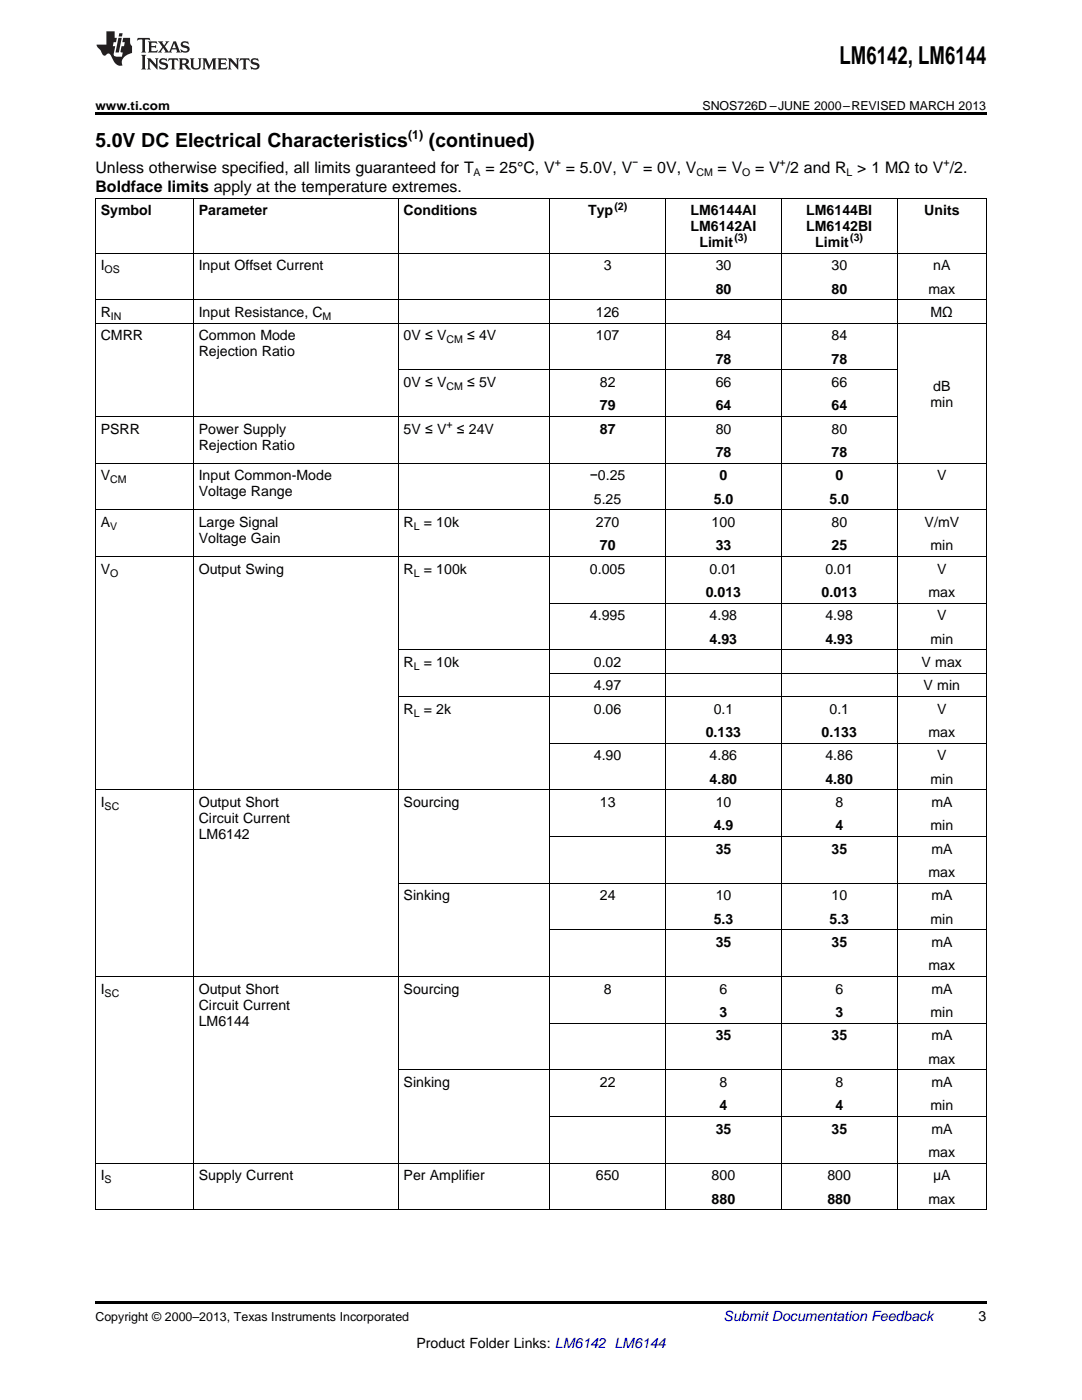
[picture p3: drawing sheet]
<svg xmlns="http://www.w3.org/2000/svg" width="216mm" height="279mm" viewBox="0 0 216 279" stroke-linecap="round" stroke-linejoin="round" font-family="sans-serif">
<path d="M19 22.5h177.8v.5h-177.8zM19 259.7h177.8v.5h-177.8z" fill="#000"/>
<g fill="none" stroke="#000" stroke-width=".2">
<path d="M19 39.5h177.8M19.1 39.6v201.9M38.5 39.6v201.9M79.4 39.6v201.9M109.7 39.6v201.9M132.8 39.6v201.9M155.9 39.6v201.9M179 39.6v201.9M196.8 39.6v201.9M19 59.8h177.8M19 50.5h177.8M19 64.5h177.8"/>
<path d="M79.5 73.8h99.5M19 92.4h177.8M19 83.1h160M19 111.1h177.8M19 101.8h177.8M79.5 139h117.3M79.5 129.7h117.3M109.7 134.4h87.1M109.7 120.4h87.1M19 157.6h177.8M109.7 148.3h87.1M79.5 176.3h117.3"/>
<path d="M109.7 167h87.1M19 194.9h177.8M109.7 185.6h87.1M79.5 213.5h117.3M109.7 204.2h87.1M19 232.1h177.8M109.7 222.8h87.1M19 241.5h177.8"/>
</g>
<g fill="#231f20">
<path d="M27.5 7.6l-.1 .5 .4-.2h.6v.1v2.1l-.2 .4h1l-.3-.4v-2.1l.1-.1h.5l.5 .2-.2-.5zM29.5 8.3l.2 .3v1.5l-.2 .4h1.8l.2-.6a1.04 1.04 0 0 1-1.3 .2v-.7h.6l.3 .2v-.6l-.3 .2h-.6v-.6l.8-.1 .4 .3-.2-.5zM31.5 8.3l.9 1.1-.9 1.1h.8l-.2-.2 .5-.7 .4 .7-.2 .2h1.5l-.1-.2 .1-.4h.9l.1 .4-.2 .2h1l-.3-.3-.7-1.9h-.5l-.9 2-.8-1 .9-1h-.8l.1 .3-.3 .5-.4-.6 .2-.2zM34.7 8.6l.4 1h-.7zM36.3 8.4a.63 .63 0 0 0-.2 .7 .63 .63 0 0 0 .6 .4l.6 .2 .1 .2a.75 .75 0 0 1-.7 .4 .75 .75 0 0 1-.6-.5l.1 .7 .1-.1a1.11 1.11 0 0 0 1.5-.6 1.13 1.13 0 0 0-1.2-.8l-.1-.4a1.04 1.04 0 0 1 1.2 .2l-.2-.5-.1 .1-.5-.2zM28.2 10.9l.2 .4v2.2l-.2 .4h1l-.3-.4v-2.2l.3-.4zM29.3 11.6l.3 .4v1.5l-.3 .4h.8l-.2-.4v-1.3l1.5 1.7v-1.9l.2-.4h-.7l.2 .4v.9l-1.1-1.3zM32 11.8a.62 .62 0 0 0-.2 .7 .62 .62 0 0 0 .6 .4l.6 .1 .1 .3a.76 .76 0 0 1-.7 .3 .76 .76 0 0 1-.6-.4l.1 .7 .1-.1a1.11 1.11 0 0 0 1.5-.6 1.13 1.13 0 0 0-1.2-.8l-.1-.4a1.04 1.04 0 0 1 1.2 .2l-.2-.6-.1 .1-.5-.1zM33.7 11.6l-.2 .6a.61 .61 0 0 1 .8-.3v1.6l-.2 .4h.9l-.2-.4v-1.6a.63 .63 0 0 1 .8 .3l-.2-.6zM35.6 11.6l.3 .4v1.5l-.3 .4h1l-.2-.2v-.8l.5 .2a.76 .76 0 0 0 1.2 .7l-1-1a.58 .58 0 0 0 .6-.5 .58 .58 0 0 0-.5-.6zM36.4 11.9h.1a.45 .45 0 0 1 .5 .1 .45 .45 0 0 1 .1 .5l-.7 .2zM37.9 11.6l.2 .2a2.17 2.17 0 0 0 .3 1.9 .99 .99 0 0 0 1.6-.6v-1.1l.2-.4h-.7l.2 .2a1.92 1.92 0 0 1-.2 1.8 .6 .6 0 0 1-.9-.5v-1.1l.2-.4zM40.4 11.6l.2 .4v1.5l-.2 .4h.7l-.2-.4v-1.4l.8 1.8 .8-1.8v1.4l-.2 .4h.9l-.2-.4v-1.5l.2-.4h-.8l-.6 1.5-.6-1.5zM43.4 11.6l.2 .4v1.5l-.2 .4h1.8l.2-.6a1.04 1.04 0 0 1-1.3 .1v-.6h.5l.4 .2v-.6l-.4 .2h-.5v-.7h.8l.3 .3-.1-.6zM45.5 11.6l.2 .4v1.5l-.2 .4h.7l-.2-.4v-1.3l1.5 1.7v-1.9l.2-.4h-.7l.2 .4v.9l-1.1-1.3zM47.9 11.6l-.1 .6a.61 .61 0 0 1 .8-.3v1.6l-.3 .4h1l-.3-.4 .1-1.6a.63 .63 0 0 1 .7 .3l-.1-.6zM50.2 11.8a.62 .62 0 0 0-.2 .7 .62 .62 0 0 0 .6 .4l.6 .1 .2 .3a.76 .76 0 0 1-.8 .3 .76 .76 0 0 1-.6-.4l.1 .7 .2-.1a1.11 1.11 0 0 0 1.5-.6 1.13 1.13 0 0 0-1.3-.8l-.1-.4a1.04 1.04 0 0 1 1.2 .2l-.1-.6-.2 .1-.5-.1z"/>
<path d="M21.2 6.3v2.6h-1.9l.1 .4 .7 .9a.91 .91 0 0 0 1 .8 .56 .56 0 0 1 .5-.3 .56 .56 0 0 1 .5 .3l.4 .8a1.53 1.53 0 0 0 1.9 1.2 1.54 1.54 0 0 1 1-2.1l.9-.3v-1.4a1.52 1.52 0 0 1-.3-1.6h-1.4l-.2 .8h.5l-.2 .8h-.4l-.2 1v.2l.4 .1-.2 .8a1.93 1.93 0 0 1-1.6-.3l.3-1.8h-.5l.2-.8h.4l.2-.8h-.4v-1.3zM23.6 7.6l-.6 2.9h.7l.6-2.9zM23.8 6.6l-.1 .7h.6l.2-.7z"/>
</g>
<text font-size="4.9" x="167.5" y="12.8">LM6142, LM6144</text>
<g font-size="3.9">
<text x="19" y="29.3">5.0V DC Electrical Characteristics</text>
<text x="85.6" y="29.3">(continued)</text>
</g>
<g font-size="3.2">
<text x="19" y="34.4">Unless otherwise specified, all limits guaranteed for T</text>
<text x="96.9" y="34.4">= 25°C, V = 5.0V, V = 0V, V</text>
<text x="143.2" y="34.4">= V</text>
<text x="150.7" y="34.4">= V /2 and R &gt; 1 MΩ to V /2.</text>
<text x="19" y="38.3">Boldface limits apply at the temperature extremes.</text>
</g>
<g font-size="2.8">
<text x="20.1" y="43">Symbol</text>
<text x="39.7" y="43">Parameter</text>
<text x="80.5" y="43">Conditions</text>
<text x="117.3" y="43">Typ</text>
<text x="137.8" y="43">LM6144AI</text>
<text x="137.8" y="46.1">LM6142AI</text>
<text x="160.9" y="43">LM6144BI</text>
<text x="160.9" y="46.1">LM6142BI</text>
<text x="184.4" y="43">Units</text>
<text x="20.1" y="54">I</text>
<text x="39.7" y="54">Input Offset Current</text>
<text x="120.5" y="54">3</text>
<text x="139.6" y="49.3">Limit</text>
<text x="142.8" y="54">30</text>
<text x="162.7" y="49.3">Limit</text>
<text x="165.9" y="54">30</text>
<text x="186.2" y="54">nA</text>
<text x="142.8" y="58.6">80</text>
<text x="165.9" y="58.6">80</text>
<text x="185.3" y="58.6">max</text>
<text x="20.1" y="63.3">R</text>
<text x="39.7" y="63.3">Input Resistance, C</text>
<text x="118.9" y="63.3">126</text>
<text x="185.7" y="63.3">MΩ</text>
<text x="20.1" y="67.9">CMRR</text>
<text x="39.7" y="67.9">Common Mode</text>
<text x="39.7" y="71.1">Rejection Ratio</text>
<text x="80.5" y="67.9">0V ≤ V</text>
<text x="93.2" y="67.9">≤ 4V</text>
<text x="118.9" y="67.9">107</text>
<text x="142.8" y="67.9">84</text>
<text x="165.9" y="67.9">84</text>
<text x="80.5" y="77.3">0V ≤ V</text>
<text x="93.2" y="77.3">≤ 5V</text>
<text x="119.7" y="77.3">82</text>
<text x="142.8" y="72.6">78</text>
<text x="142.8" y="77.3">66</text>
<text x="165.9" y="72.6">78</text>
<text x="165.9" y="77.3">66</text>
<text x="186.2" y="78">dB</text>
<text x="119.7" y="81.9">79</text>
<text x="142.8" y="81.9">64</text>
<text x="165.9" y="81.9">64</text>
<text x="185.7" y="81.2">min</text>
<text x="20.1" y="86.6">PSRR</text>
<text x="39.7" y="86.6">Power Supply</text>
<text x="39.7" y="89.7">Rejection Ratio</text>
<text x="80.5" y="86.6">5V ≤ V</text>
<text x="91.2" y="86.6">≤ 24V</text>
<text x="119.7" y="86.6">87</text>
<text x="142.8" y="86.6">80</text>
<text x="165.9" y="86.6">80</text>
<text x="20.1" y="95.9">V</text>
<text x="39.7" y="95.9">Input Common-Mode</text>
<text x="117.7" y="95.9">−0.25</text>
<text x="142.8" y="91.2">78</text>
<text x="143.6" y="95.9">0</text>
<text x="165.9" y="91.2">78</text>
<text x="166.7" y="95.9">0</text>
<text x="187" y="95.9">V</text>
<text x="39.7" y="99.1">Voltage Range</text>
<text x="118.5" y="100.5">5.25</text>
<text x="142.4" y="100.5">5.0</text>
<text x="165.5" y="100.5">5.0</text>
<text x="20.1" y="105.2">A</text>
<text x="39.7" y="105.2">Large Signal</text>
<text x="80.5" y="105.2">R</text>
<text x="84.6" y="105.2">= 10k</text>
<text x="118.9" y="105.2">270</text>
<text x="142" y="105.2">100</text>
<text x="165.9" y="105.2">80</text>
<text x="184.5" y="105.2">V/mV</text>
<text x="39.7" y="108.4">Voltage Gain</text>
<text x="119.7" y="109.9">70</text>
<text x="142.8" y="109.9">33</text>
<text x="165.9" y="109.9">25</text>
<text x="185.7" y="109.9">min</text>
<text x="20.1" y="114.5">V</text>
<text x="39.7" y="114.5">Output Swing</text>
<text x="80.5" y="114.5">R</text>
<text x="84.6" y="114.5">= 100k</text>
<text x="117.7" y="114.5">0.005</text>
<text x="140.8" y="119.2">0.013</text>
<text x="141.6" y="114.5">0.01</text>
<text x="163.9" y="119.2">0.013</text>
<text x="164.7" y="114.5">0.01</text>
<text x="185.3" y="119.2">max</text>
<text x="187" y="114.5">V</text>
<text x="117.7" y="123.8">4.995</text>
<text x="141.6" y="123.8">4.98</text>
<text x="164.7" y="123.8">4.98</text>
<text x="187" y="123.8">V</text>
<text x="141.6" y="128.5">4.93</text>
<text x="164.7" y="128.5">4.93</text>
<text x="185.7" y="128.5">min</text>
<text x="80.5" y="133.1">R</text>
<text x="84.6" y="133.1">= 10k</text>
<text x="118.5" y="133.1">0.02</text>
<text x="118.5" y="137.8">4.97</text>
<text x="183.9" y="133.1">V max</text>
<text x="184.3" y="137.8">V min</text>
<text x="80.5" y="142.5">R</text>
<text x="84.6" y="142.5">= 2k</text>
<text x="118.5" y="142.5">0.06</text>
<text x="142.4" y="142.5">0.1</text>
<text x="165.5" y="142.5">0.1</text>
<text x="187" y="142.5">V</text>
<text x="140.8" y="147.1">0.133</text>
<text x="163.9" y="147.1">0.133</text>
<text x="185.3" y="147.1">max</text>
<text x="118.5" y="151.8">4.90</text>
<text x="141.6" y="151.8">4.86</text>
<text x="164.7" y="151.8">4.86</text>
<text x="187" y="151.8">V</text>
<text x="20.1" y="161.1">I</text>
<text x="39.7" y="161.1">Output Short</text>
<text x="80.5" y="161.1">Sourcing</text>
<text x="119.7" y="161.1">13</text>
<text x="141.6" y="156.4">4.80</text>
<text x="142.8" y="161.1">10</text>
<text x="164.7" y="156.4">4.80</text>
<text x="166.7" y="161.1">8</text>
<text x="185.7" y="156.4">min</text>
<text x="185.8" y="161.1">mA</text>
<text x="39.7" y="164.3">Circuit Current</text>
<text x="39.7" y="167.4">LM6142</text>
<text x="142.4" y="165.7">4.9</text>
<text x="166.7" y="165.7">4</text>
<text x="185.7" y="165.7">min</text>
<text x="142.8" y="170.4">35</text>
<text x="165.9" y="170.4">35</text>
<text x="185.8" y="170.4">mA</text>
<text x="80.5" y="179.7">Sinking</text>
<text x="119.7" y="179.7">24</text>
<text x="142.8" y="179.7">10</text>
<text x="165.9" y="179.7">10</text>
<text x="185.3" y="175">max</text>
<text x="185.8" y="179.7">mA</text>
<text x="142.4" y="184.4">5.3</text>
<text x="165.5" y="184.4">5.3</text>
<text x="185.7" y="184.4">min</text>
<text x="142.8" y="189">35</text>
<text x="165.9" y="189">35</text>
<text x="185.8" y="189">mA</text>
<text x="185.3" y="193.7">max</text>
<text x="20.1" y="198.3">I</text>
<text x="39.7" y="198.3">Output Short</text>
<text x="39.7" y="201.5">Circuit Current</text>
<text x="80.5" y="198.3">Sourcing</text>
<text x="120.5" y="198.3">8</text>
<text x="143.6" y="198.3">6</text>
<text x="143.6" y="203">3</text>
<text x="166.7" y="198.3">6</text>
<text x="166.7" y="203">3</text>
<text x="185.7" y="203">min</text>
<text x="185.8" y="198.3">mA</text>
<text x="39.7" y="204.7">LM6144</text>
<text x="142.8" y="207.6">35</text>
<text x="165.9" y="207.6">35</text>
<text x="185.8" y="207.6">mA</text>
<text x="185.3" y="212.3">max</text>
<text x="80.5" y="217">Sinking</text>
<text x="119.7" y="217">22</text>
<text x="143.6" y="217">8</text>
<text x="143.6" y="221.6">4</text>
<text x="166.7" y="217">8</text>
<text x="166.7" y="221.6">4</text>
<text x="185.7" y="221.6">min</text>
<text x="185.8" y="217">mA</text>
<text x="142.8" y="226.3">35</text>
<text x="165.9" y="226.3">35</text>
<text x="185.8" y="226.3">mA</text>
<text x="185.3" y="230.9">max</text>
<text x="20.1" y="235.6">I</text>
<text x="39.7" y="235.6">Supply Current</text>
<text x="80.5" y="235.6">Per Amplifier</text>
<text x="118.9" y="235.6">650</text>
<text x="142" y="235.6">800</text>
<text x="165.1" y="235.6">800</text>
<text x="186.2" y="235.6">μA</text>
<text x="142" y="240.2">880</text>
<text x="165.1" y="240.2">880</text>
<text x="185.3" y="240.2">max</text>
<text x="195.3" y="263.6">3</text>
<text x="83.1" y="269">Product Folder Links: LM6142 LM6144</text>
</g>
<text font-size="2.8" fill="#0000c8" x="144.4" y="263.6">Submit Documentation Feedback</text>
<g font-size="2.5">
<text x="19" y="21.9">www.ti.com</text>
<text x="140.2" y="21.9">SNOS726D –JUNE 2000–REVISED MARCH 2013</text>
<text x="81.4" y="27.7">(1)</text>
<text x="19" y="263.6">Copyright © 2000–2013, Texas Instruments Incorporated</text>
</g>
<g font-size="2.1">
<text x="94.5" y="35.1">A</text>
<text x="110.7" y="33.2">+</text>
<text x="126.1" y="33.2">−</text>
<text x="139" y="35.1">CM</text>
<text x="148.1" y="35.1">O</text>
<text x="155.6" y="33.2">+</text>
<text x="168.9" y="35.1">L</text>
<text x="188.3" y="33.2">+</text>
<text x="122.6" y="41.8">(2)</text>
<text x="146.5" y="48.2">(3)</text>
<text x="169.7" y="48.2">(3)</text>
<text x="20.9" y="54.5">OS</text>
<text x="22.1" y="63.9">IN</text>
<text x="64.4" y="63.9">M</text>
<text x="89.1" y="68.5">CM</text>
<text x="89.1" y="77.8">CM</text>
<text x="89.1" y="85.4">+</text>
<text x="22" y="96.4">CM</text>
<text x="22" y="105.8">V</text>
<text x="82.5" y="105.8">L</text>
<text x="22" y="115.1">O</text>
<text x="82.5" y="115.1">L</text>
<text x="82.5" y="133.7">L</text>
<text x="82.5" y="143">L</text>
<text x="20.9" y="161.6">SC</text>
<text x="20.9" y="198.9">SC</text>
<text x="20.9" y="236.1">S</text>
</g>
</svg>
